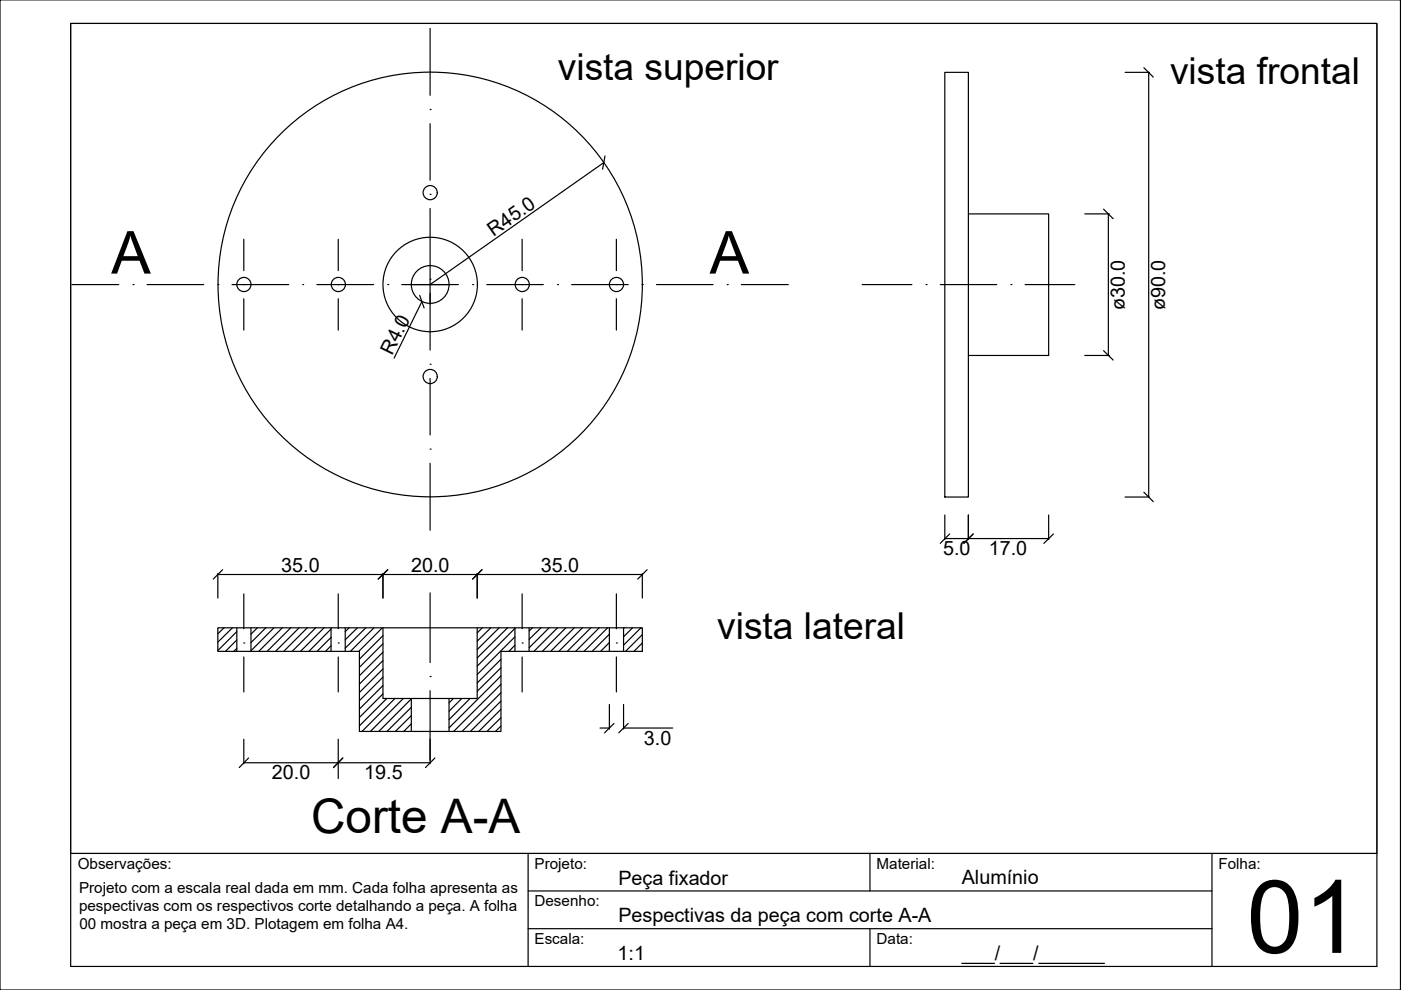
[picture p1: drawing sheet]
<svg xmlns="http://www.w3.org/2000/svg" width="297mm" height="210mm" viewBox="0 0 297 210" stroke-linecap="round" stroke-linejoin="round" font-family="sans-serif">
<!-- layer: 0 -->
<g fill="none" stroke="#000" stroke-width=".25">
<path d="M200.3 15.3h5v90.1h-5zM242.5 14.4l2 2M128.3 33.1l-.5 2.8M205.3 45.4h17v30h-17M234 44.3l2 2.1M89 62.6l.9 2.7M234 74.4l2 1.9M201.3 113.2l-2 2M206.3 113.2l-2 2M223.4 113.2l-2.1 2M242.5 104.4l2 2M46.2 133.1h90v5h-30v17h-30v-17h-30z"/>
<path d="M47.2 120.8l-2 2M47.5 133.1l-1.3 1.3M49.3 133.1l-3.1 3.1M50.2 133.9l-4 4M50.2 135.7l-2.4 2.4M50.2 137.5l-.6 .6M50.2 133.1v5M53.2 133.1v5M54.6 133.1l-1.4 1.4M56.3 133.1l-3.1 3.1M58.1 133.1l-4.9 4.9M59.9 133.1l-5 5"/>
<path d="M61.6 133.1l-5 5M63.4 133.1l-5 5M65.2 133.1l-5 5M66.9 133.1l-5 5M68.7 133.1l-5 5M70.2 133.4l-4.7 4.7M70.2 135.1l-3 3M70.2 136.9l-1.2 1.2M70.2 133.1v5M73.2 133.1v5M74 133.1l-.8 .8M75.8 133.1l-2.6 2.6"/>
<path d="M77.6 133.1l-4.4 4.3M79.3 133.1l-5 5M81.1 133.1l-5 5M81.2 133.1v15h20v-15M81.2 134.8l-5 5M81.2 136.5l-5 5M81.2 138.3l-5 5M82.2 120.8l-2 2M102.2 120.8l-2 2M102.3 133.1l-1.1 1.1M104.1 133.1l-2.9 2.8M105.8 133.1l-4.6 4.6"/>
<path d="M106.2 139.8l-5 5M107.6 133.1l-6.4 6.4M109.2 133.2l-8 8M109.2 135l-8 8M109.2 136.8l-1.3 1.3M109.2 133.1v5M112.2 133.1v5M112.9 133.1l-.7 .7M114.7 133.1l-2.5 2.5M116.4 133.1l-4.2 4.2M118.2 133.1l-5 5M120 133.1l-5 5"/>
<path d="M121.8 133.1l-5 5M123.5 133.1l-5 5M125.3 133.1l-5 5M127 133.1l-5 5M128.8 133.1l-5 5M129.2 134.5l-3.6 3.6M129.2 136.2l-1.9 1.9M129.2 138l-.1 .1M129.2 133.1v5M132.2 133.1v5M132.3 133.1l-.1 .1M134.1 133.1l-1.9 1.9"/>
<path d="M135.9 133.1l-3.7 3.7M136.2 134.5l-3.6 3.6M136.2 136.3l-1.8 1.8M136.2 138.1h.1M137.2 120.8l-2 2M81.2 140.1l-5 4.9M81.2 141.8l-5 5M81.2 143.6l-5 5M81.2 145.3l-5 5M81.2 147.1l-5 5M82 148.1l-5.8 5.8M83.7 148.1l-6.9 7"/>
<path d="M85.5 148.1l-7 7M87.2 148.2l-6.9 6.9M87.2 150l-5.2 5.1M87.2 151.7l-3.4 3.4M87.2 153.5l-1.6 1.6M87.2 148.1v7M95.2 148.1v7M96.1 148.1l-.9 .9M97.9 148.1l-2.7 2.7M99.7 148.1l-4.5 4.5M106.2 141.6l-5 5M106.2 143.3l-11 11"/>
<path d="M106.2 145.1l-10 10M106.2 146.9l-8.2 8.2M106.2 148.6l-6.5 6.5M106.2 150.4l-4.7 4.7M106.2 152.2l-2.9 2.9M106.2 153.9l-1.2 1.2M130.2 153.4l-2 2M133.2 153.4l-2 2M52.7 160.7l-2 2M72.7 160.7l-2 2M92.2 160.7l-2 2"/>
<circle cx="91.2" cy="40.8" r="1.5"/>
<circle cx="51.7" cy="60.3" r="1.5"/>
<circle cx="71.7" cy="60.3" r="1.5"/>
<circle cx="91.2" cy="60.3" r="45"/>
<circle cx="91.2" cy="60.3" r="10"/>
<circle cx="91.2" cy="60.3" r="4"/>
<circle cx="91.2" cy="79.8" r="1.5"/>
<circle cx="110.7" cy="60.3" r="1.5"/>
<circle cx="130.7" cy="60.3" r="1.5"/>
</g>
<!-- layer: cortes -->
<g fill="none" stroke="#000" stroke-width=".25">
<path d="M15.2 60.3h10M28.2 60.3h.1M31.2 60.3h12M46.2 60.3h.1M49.2 60.3h12M64.2 60.3h.1M67.2 60.3h12M82.2 60.3h.1M85.2 60.3h12M100.2 60.3h.1M103.2 60.3h12M118.2 60.3h.1"/>
<path d="M121.2 60.3h12M136.2 60.3h.1M139.2 60.3h12M154.2 60.3h.1M157.2 60.3h9.9"/>
</g>
<!-- layer: eixos -->
<g fill="none" stroke="#000" stroke-width=".25">
<path d="M91.2 6v14.2M91.2 23.2h.1M91.2 26.2v12M51.7 50.7v6.7M71.7 50.7v6.7M91.2 41.2h.1M91.2 59.2h.1M91.2 44.2v12M110.7 50.7v6.7M130.7 50.7v6.7M51.7 60.3h.1M51.7 63.3v6.7"/>
<path d="M71.7 60.3h.1M71.7 63.3v6.7M91.2 77.2h.1M91.2 62.2v12M110.7 60.3h.1M110.7 63.3v6.7M130.7 60.3h.1M130.7 63.3v6.7M182.8 60.3h10.5M196.3 60.3h.1M199.3 60.3h12M214.3 60.3h.1"/>
<path d="M217.3 60.3h10.6M91.2 95.2h.1M91.2 80.2v12M91.2 98.2v14.2M51.7 136.3h.1M51.7 125.9v7.4M51.7 139.3v7.4M71.7 136.3h.1M71.7 125.9v7.4M71.7 139.3v7.4M91.2 125.7v14.8M110.7 136.3h.1"/>
<path d="M110.7 125.9v7.4M110.7 139.3v7.4M130.7 136.3h.1M130.7 125.9v7.4M130.7 139.3v7.4M91.2 143.4h.1M91.2 146.4v14.8"/>
</g>
<!-- layer: cotas -->
<g fill="none" stroke="#000" stroke-width=".25">
<path d="M238.5 15.3h5.2M243.5 15.3v90.1M128 34.5l-36.8 25.8M91.2 56.3v3.9M230 45.4h5.2M235 45.4v30M87.1 60.3h3.9M89.5 63.9l-5.9 12M91.1 60.3h.2M91.2 60.3v.2M91.2 60.6v3.8M91.4 60.3h3.9"/>
<path d="M230 75.4h5.2M200.3 109.2v5.2M200.3 114.2h22M205.3 109.2v5.2M222.3 109.2v5.2M238.5 105.4h5.2M46.2 121.8h90M46.2 121.6v5.2M81.2 121.6v5.2M101.2 121.6v5.2M136.2 121.6v5.2M51.7 156.7v5.2"/>
<path d="M71.7 156.7v8.4M91.2 156.7v5.2M127.2 154.4h2M129.2 149.4v5.2M132.2 149.4v5.2M132.2 154.4h10.4M51.7 161.7h39.5"/>
</g>
<!-- layer: margem -->
<path d="M0 0h296.9v209.9h-296.9zM15 5h276.9v199.9h-276.9zM15 180.9h276.9M112 180.9v24M112 196.9h145M112 188.9h145M184.4 180.9v8M184.4 196.9v8M257 180.9v24" fill="none" stroke="#000" stroke-width=".25"/>
<!-- layer: ViewPort -->
<path d="M15 5h276.9v175.9h-276.9z" fill="none" stroke="#000" stroke-width=".21"/>
<text font-size="21.6" x="264.3" y="202">01</text>
<g font-size="12.6">
<text x="23.6" y="58">A</text>
<text x="150.5" y="58">A</text>
</g>
<text font-size="10.1" x="66" y="176.5">Corte A-A</text>
<g font-size="7.9">
<text x="118.3" y="17">vista superior</text>
<text x="248.1" y="17.8">vista frontal</text>
<text x="152.1" y="135.5">vista lateral</text>
</g>
<g font-size="4.2">
<text x="104.6" y="50.2" transform="rotate(-35 104.6 50.2)">R45.0</text>
<text x="238.5" y="65.8" transform="rotate(-90 238.5 65.8)">ø30.0</text>
<text x="247" y="65.8" transform="rotate(-90 247 65.8)">ø90.0</text>
<text x="83.1" y="75.5" transform="rotate(-64 83.1 75.5)">R4.0</text>
<text x="199.9" y="117.7">5.0</text>
<text x="209.6" y="117.7">17.0</text>
<text x="59.6" y="121.3">35.0</text>
<text x="87.2" y="121.3">20.0</text>
<text x="114.6" y="121.3">35.0</text>
<text x="136.5" y="157.9">3.0</text>
<text x="57.7" y="165.2">20.0</text>
<text x="77.2" y="165.2">19.5</text>
<text x="131.1" y="187.6">Peça fixador</text>
<text x="203.9" y="187.5">Alumínio</text>
<text x="131.1" y="195.5">Pespectivas da peça com corte A-A</text>
<text x="130.9" y="203.5">1:1</text>
<text x="203.9" y="203.6">___/___/______</text>
</g>
<g font-size="3.2">
<text x="16.5" y="184.2">Observações:</text>
<text x="113.3" y="184.2">Projeto:</text>
<text x="185.8" y="184.2">Material:</text>
<text x="258.3" y="184.2">Folha:</text>
<text x="16.8" y="189.2">Projeto com a escala real dada em mm. Cada folha apresenta as</text>
<text x="16.8" y="193.1">pespectivas com os respectivos corte detalhando a peça. A folha</text>
<text x="16.8" y="197">00 mostra a peça em 3D. Plotagem em folha A4.</text>
<text x="113.3" y="192.2">Desenho:</text>
<text x="113.3" y="200.2">Escala:</text>
<text x="185.8" y="200.2">Data:</text>
</g>
</svg>
